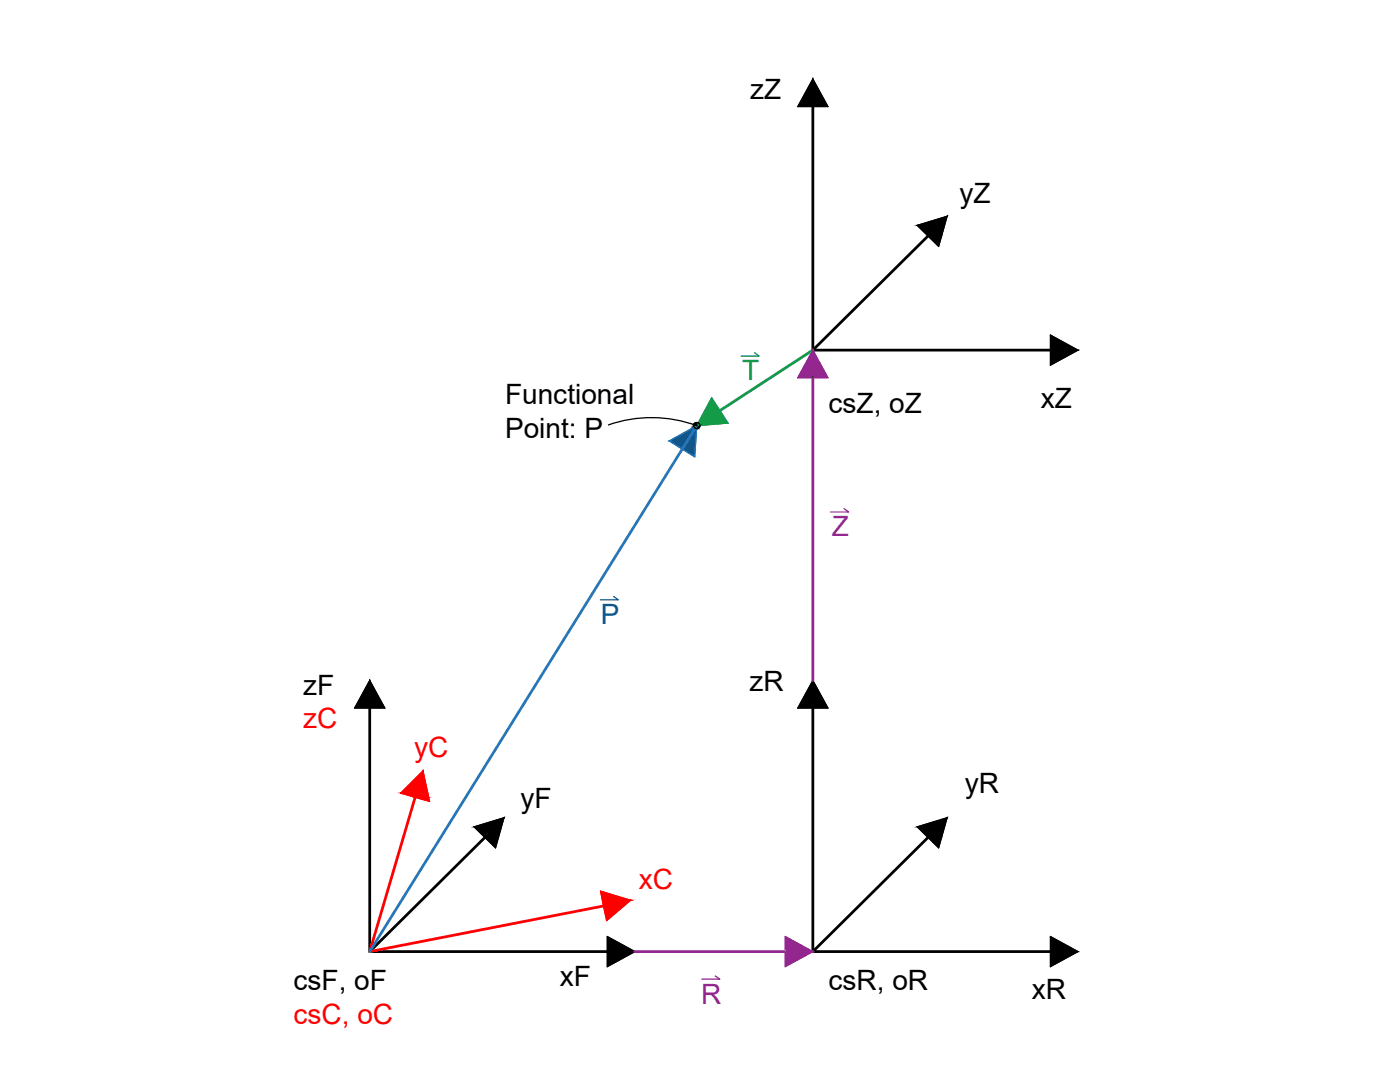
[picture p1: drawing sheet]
<svg xmlns="http://www.w3.org/2000/svg" width="279mm" height="216mm" viewBox="0 0 279 216" stroke-linecap="round" stroke-linejoin="round" font-family="sans-serif">
<!-- layer: 0 -->
<path d="M162.2 21.3v48.6h47.4M185.2 47.1l-23 22.8M73.8 141.3v48.6h47.4M162.2 141.3v48.6h47.4M96.8 167.1l-23 22.8M185.2 167.1l-23 22.8" fill="none" stroke="#000" stroke-width=".55"/>
<path d="M82.8 159.1l-9 30.8 46.6-9.1" fill="none" stroke="#f00" stroke-width=".55"/>
<g fill="#139b48" stroke="#139b48" stroke-width=".2">
<path d="M142 79.4l1.6 2.5h-2.9z"/>
<path d="M139.8 84.4l3.9-2.5 1.6 2.5z"/>
<path d="M140.7 81.9h2.9l-3.8 2.5z"/>
<path d="M140.7 81.9l-1.4 2.5h.5zM139.3 84.4h.5l-.7 .5zM139.1 84.9l6.2-.5h-5.5z"/>
</g>
<g fill="#000" stroke="#000" stroke-width=".2">
<path d="M187.2 45h1.3l-.6 2.1zM138.5 85.2h.4zM138.6 85.3h.2zM138.7 85.4h.3zM138.8 85.5h.2zM139.1 84.9h.6zM139 85.5h.1zM139.3 84.6h.2zM139.4 84.7h.2zM139.4 84.6h.2zM94.6 165h4.2l-2 2.1zM96.8 167.1h2.7l-.6 2.1z"/>
<path d="M183 165h4.2l-2 2.1zM187.2 165h1.3l-.6 2.1zM121.2 186.9l5.5 3h-5.5zM121.2 189.9h5.5l-5.5 3zM209.6 186.9l5.5 3h-5.5zM209.6 189.9h5.5l-5.5 3z"/>
<path d="M162.2 15.8v5.5h3zM162.2 15.8v5.5h-3z"/>
<path d="M187.2 45l-2 2.1h2.7zM185.2 47.1h2.7l-.6 2.1z"/>
<path d="M189 43.2l-1.8 1.8h1.3zM183 45l6-1.8-1.8 1.8zM183 45l2.2 2.1 2-2.1z"/>
<path d="M209.6 66.9l5.5 3h-5.5zM209.6 69.9v3l5.5-3z"/>
<path d="M138.6 85.3l.2 .1zM138.6 85.4h.2z"/>
<path d="M138.5 85.1h.2zM138.5 85.1l.1 .1z"/>
<path d="M138.6 85.4h.2zM138.6 85.4h.2z"/>
<path d="M138.5 85.1h.3zM138.5 85.1h.2z"/>
<path d="M138.6 85.3h.2zM138.6 85.3h.2zM138.6 85.3h.2zM138.6 85.3h.2z"/>
<path d="M138.6 85.3h.2zM138.6 85.3l.2 .1zM138.6 85.4h.2zM138.6 85.4h.2z"/>
<path d="M138.8 85.5h.2zM138.9 85.5h.1z"/>
<path d="M138.6 85.2h.3zM138.6 85.2l.2 .1z"/>
<path d="M138.5 85.2h.4zM138.5 85.2l.3 .1z"/>
<path d="M138.5 85h.4zM138.5 85l.3 .1z"/>
<path d="M138.5 85h.5zM138.5 85h.4z"/>
<path d="M139.1 84.9l-.2 .3h.1zM138.5 85.2l.6-.3-.2 .3zM138.5 85.2h.4z"/>
<path d="M138.9 85.2l.1 .2v-.2zM138.9 85.2l.1 .2h-.3zM138.7 85.4h.3z"/>
<path d="M138.8 85.4h.2zM138.8 85.4h.2z"/>
<path d="M138.8 85.4l.2 .1zM138.8 85.4l.2 .1zM138.8 85.5h.2z"/>
<path d="M138.9 85.5h.1zM138.9 85.5h.1zM138.9 85.5h.1zM138.9 85.5h.1z"/>
<path d="M138.9 85.5h.1zM138.9 85.5h.1z"/>
<path d="M139.1 84.9l-.2 .3h.1zM138.5 85.2l.6-.3-.2 .3z"/>
<path d="M138.9 85.2l.1 .2v-.2zM138.9 85.2l.1 .2h-.3z"/>
<path d="M138.7 85.4l.3 .1zM138.7 85.4l.3 .1z"/>
<path d="M139 84.3h.1zM139 84.3h.1zM139 84.3h.1zM139 84.3h.1z"/>
<path d="M138.5 84.9h.6zM138.5 84.9h.6z"/>
<path d="M138.5 84.9h.6zM138.5 84.9h.6z"/>
<path d="M138.4 84.9h.7zM138.4 84.9l.6 .1z"/>
<path d="M138.5 84.8h.6zM138.5 84.8l.6 .1z"/>
<path d="M139 84.3h.2zM138.9 84.3h.3zM138.9 84.3h.3zM138.9 84.3h.3z"/>
<path d="M138.5 84.7l.6 .1zM138.5 84.7l.6 .1z"/>
<path d="M138.5 84.8h.6zM138.5 84.8h.6z"/>
<path d="M138.9 84.3h.3zM138.9 84.3h.3zM138.9 84.3h.3zM138.9 84.3h.3z"/>
<path d="M138.5 84.7h.7zM138.5 84.7h.6z"/>
<path d="M138.9 84.3l.4 .1zM138.9 84.3l.4 .1zM138.8 84.4h.5zM138.8 84.4h.5z"/>
<path d="M138.6 84.6h.6zM138.6 84.6h.6z"/>
<path d="M138.5 84.6h.7zM138.5 84.6l.7 .1z"/>
<path d="M139 85.5h.2zM139 85.5h.3z"/>
<path d="M139 85.5h.2zM139 85.5h.1z"/>
<path d="M138.8 84.4h.5zM138.8 84.4h.5zM138.8 84.4h.5zM138.8 84.4h.5z"/>
<path d="M138.6 84.5h.7zM138.6 84.5h.7z"/>
<path d="M138.6 84.5h.7zM138.6 84.5l.6 .1z"/>
<path d="M138.8 84.4h.5zM138.7 84.4h.6z"/>
<path d="M138.7 84.4l.6 .1zM138.7 84.4l.6 .1z"/>
<path d="M138.7 84.5h.6zM138.6 84.5h.7z"/>
<path d="M139 85.4h.3zM139 85.4h.4z"/>
<path d="M139 85.4h.3zM139 85.4l.3 .1z"/>
<path d="M139.3 84.4l.1 .1zM139.3 84.4l.1 .1z"/>
<path d="M139 85.4h.4zM139 85.4h.4z"/>
<path d="M139 85.4h.4zM139 85.4h.5z"/>
<path d="M139 85.4h.4zM139 85.4h.4z"/>
<path d="M139.3 84.5h.2zM139.3 84.5h.2z"/>
<path d="M139.3 84.5h.2zM139.3 84.5h.2z"/>
<path d="M139.3 84.5l.2 .1zM139.3 84.5l.2 .1zM139.2 84.6h.3z"/>
<path d="M139.2 84.6h.4zM139.2 84.6h.4z"/>
<path d="M139 85.3h.5zM139 85.3h.5z"/>
<path d="M139 85.3h.5zM139 85.3l.5 .1z"/>
<path d="M139.4 84.6l.2 .1zM139.4 84.7h.2z"/>
<path d="M139.2 84.6l-.1 .3 .5-.3zM139.2 84.6l-.1 .3z"/>
<path d="M139 85.2h.6zM139 85.2l.5 .1z"/>
<path d="M139.4 84.7h.2zM139.4 84.7h.2zM139.3 84.7h.3z"/>
<path d="M139.3 84.7l.3 .1zM139.3 84.7l.3 .1z"/>
<path d="M139.3 84.8h.4zM139.3 84.8h.4z"/>
<path d="M139 85.1h.6zM139 85.1h.6z"/>
<path d="M139 85.1l.6 .1zM139 85.1l.6 .1z"/>
<path d="M139 85.2h.6zM139 85.2h.6z"/>
<path d="M139.2 84.8l.5 .1zM139.2 84.8l.5 .1z"/>
<path d="M139.2 84.9h.5zM139.1 84.9h.6z"/>
<path d="M139.1 84.9l.6 .1zM139.1 84.9l.6 .1z"/>
<path d="M139.1 85h.6zM139.1 85h.6z"/>
<path d="M139.1 85h.6zM139 85.1h.6z"/>
<path d="M73.8 135.8v5.5h3zM73.8 135.8v5.5h-3z"/>
<path d="M162.2 135.8v5.5h3zM162.2 135.8v5.5h-3z"/>
<path d="M100.6 163.2l-1.8 1.8h1.3zM94.6 165l6-1.8-1.8 1.8z"/>
<path d="M98.8 165l.7 2.1 .6-2.1zM98.8 165l.7 2.1h-2.7z"/>
<path d="M187.2 165l-2 2.1h2.7zM185.2 167.1h2.7l-.6 2.1z"/>
<path d="M189 163.2l-1.8 1.8h1.3zM183 165l6-1.8-1.8 1.8z"/>
</g>
<path d="M162.2 69.9l-23.1 15" fill="none" stroke="#139b48" stroke-width=".55"/>
<g fill="#105689" stroke="#105689" stroke-width=".2">
<path d="M133.6 88l5.5-3.1-2 3.1z"/>
<path d="M139.1 84.9l-.2 3.1h-1.7z"/>
<path d="M133.6 88h3.5l-1 1.6z"/>
<path d="M137.2 88h1.7l-.1 1.6z"/>
<path d="M137.2 88l-1.1 1.6h2.7zM136.1 89.6h2.7l-.2 1.6z"/>
</g>
<path d="M139.1 84.9l-65.3 105" fill="none" stroke="#2776bb" stroke-width=".55"/>
<g fill="none" stroke="#000" stroke-width=".25">
<path d="M162.2 15.8v5.5h-3l3-5.5 3 5.5h-3M189 43.2l-3.8 3.9-2.2-2.1 6-1.8-1.7 6-2.1-2.1M162.2 75.4h.1M209.6 69.9v3l5.5-3-5.5-3v3h5.5M121.4 84.8a26.1 26.1 0 0 1 17.6 .1M139.1 84.9h.1M73.8 135.8v5.5h-3l3-5.5 3 5.5h-3M162.2 135.8v5.5h-3l3-5.5 3 5.5h-3M100.6 163.2l-3.8 3.9-2.2-2.1 6-1.8-1.7 6-2.1-2.1M189 163.2l-3.8 3.9-2.2-2.1 6-1.8-1.7 6-2.1-2.1M121.2 189.9v3l5.5-3-5.5-3v3h5.5M209.6 189.9v3l5.5-3-5.5-3v3h5.5"/>
<circle cx="139" cy="84.9" r=".61"/>
</g>
<g fill="#f00" stroke="#f00" stroke-width=".2">
<path d="M83.1 158.3h2.3l.2 .8z"/>
<path d="M119.8 177.8l6.1 1.8h-5.7zM120.2 179.6l.2 1.2 5.5-1.2z"/>
<path d="M120.4 180.8l5.5-1.2-1.4 1.2zM120.4 180.8l.7 2.9 3.4-2.9z"/>
<path d="M84.4 153.8l-1.3 4.5h2.3zM84.4 153.8l-1.3 4.5h-3.1zM80 158.3l2.8 .8 .3-.8z"/>
<path d="M83.1 158.3l-.3 .8h2.8zM82.8 159.1h2.8l.1 .8z"/>
</g>
<path d="M84.4 153.8l-1.6 5.3-2.8-.8 4.4-4.5 1.3 6.1-2.9-.8M125.9 179.6l-5.5 1.2-.6-3 6.1 1.8-4.8 4.1-.7-2.9" fill="none" stroke="#f00" stroke-width=".25"/>
<path d="M139.1 84.9l-3 4.7-2.5-1.6 5.5-3.1-.5 6.3-2.5-1.6" fill="none" stroke="#2776bb" stroke-width=".25"/>
<path d="M150.6 70.4l.9 .6h-3.6M143.6 81.9l-1.6-2.5-2.9 5.5 6.2-.5-1.7-2.5-4.5 3" fill="none" stroke="#139b48" stroke-width=".25"/>
<path d="M122.5 119l.9 .7h-3.6" fill="none" stroke="#105689" stroke-width=".25"/>
<path d="M162.2 69.9v5.5h-3l3-5.5 3 5.5h-3M168.4 101.5l1 .7h-3.6M142.7 194.7l1 .7h-3.6M156.7 189.9v3l5.5-3-5.5-3v3h5.5" fill="none" stroke="#93278f" stroke-width=".25"/>
<path d="M162.2 69.9v65.9M126.7 189.9h35.5" fill="none" stroke="#93278f" stroke-width=".55"/>
<g fill="#93278f" stroke="#93278f" stroke-width=".2">
<path d="M162.2 69.9v5.5h3zM162.2 69.9v5.5h-3z"/>
<path d="M156.7 186.9l5.5 3h-5.5zM156.7 189.9v3l5.5-3z"/>
</g>
<path d="M156.7 189.9h.1" fill="none" stroke="#f8d731" stroke-width=".25"/>
<g font-size="5.6">
<text x="149.7" y="19.7">zZ</text>
<text x="191.5" y="40.5">yZ</text>
<text x="100.8" y="80.7">Functional</text>
<text x="165.4" y="82.5">csZ, oZ</text>
<text x="207.7" y="81.4">xZ</text>
<text x="100.8" y="87.3">Point: P</text>
<text x="149.6" y="137.8">zR</text>
<text x="60.5" y="138.6">zF</text>
<text x="103.9" y="161.3">yF</text>
<text x="192.6" y="158.3">yR</text>
<text x="58.6" y="197.5">csF, oF</text>
<text x="111.7" y="196.8">xF</text>
<text x="165.4" y="197.5">csR, oR</text>
<text x="205.9" y="199.4">xR</text>
</g>
<text font-size="5.6" fill="#139b48" x="148.1" y="75.9">T</text>
<g font-size="5.6" fill="#93278f">
<text x="166" y="107">Z</text>
<text x="140" y="200.3">R</text>
</g>
<text font-size="5.6" fill="#105689" x="119.9" y="124.5">P</text>
<g font-size="5.6" fill="#f00">
<text x="60.5" y="145.3">zC</text>
<text x="82.6" y="151.1">yC</text>
<text x="127.5" y="177.3">xC</text>
<text x="58.6" y="204.3">csC, oC</text>
</g>
</svg>
